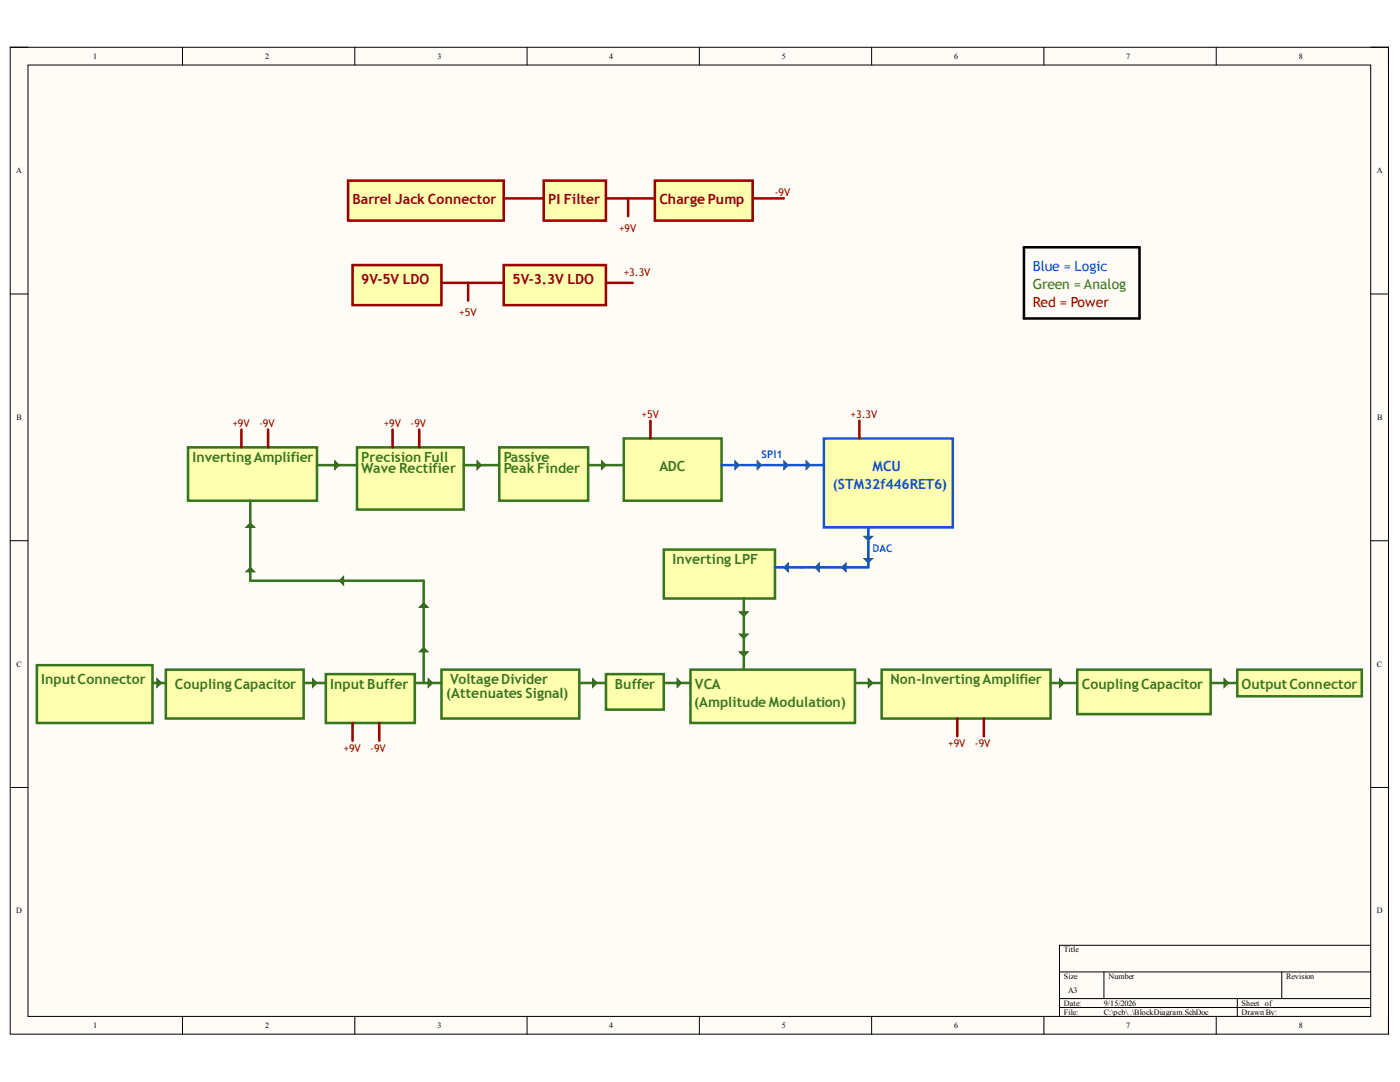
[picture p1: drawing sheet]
<svg xmlns="http://www.w3.org/2000/svg" width="279mm" height="216mm" viewBox="0 0 279 216" stroke-linecap="round" stroke-linejoin="round" font-family="sans-serif">
<path d="M2 9.4h275.1v197h-275.1z" fill-rule="evenodd" fill="#fffcf8"/>
<path d="M2 9.4h275.1v197h-275.1z" fill="none" stroke="#000" stroke-width=".2"/>
<path d="M5.6 13h268v189.8h-268z" fill-rule="evenodd" fill="#fffcf8"/>
<g fill="none" stroke="#000" stroke-width=".2">
<path d="M2 9.4h3.6M5.6 13h268v189.8h-268zM36.4 9.4v3.6M70.8 9.4v3.6M105.2 9.4v3.6M139.6 9.4v3.6M174 9.4v3.6M208.3 9.4v3.6M242.7 9.4v3.6M273.6 9.4h3.5v3.6M2 58.7h3.6M273.6 58.7h3.5"/>
<path d="M2 107.9h3.6M273.6 107.9h3.5M2 157.1h3.6M273.6 157.1h3.5M211.4 193.9h62.2M211.4 199.3h62.2M220.3 193.9v5.4M246.9 199.3v3.5M255.8 193.9v5.4M273.6 188.6h-62.2v14.2M36.4 202.8v3.6M70.8 202.8v3.6"/>
<path d="M105.2 202.8v3.6M139.6 202.8v3.6M174 202.8v3.6M208.3 202.8v3.6M211.4 201h62.2M242.7 202.8v3.6M277.1 202.8v3.6"/>
</g>
<path d="M115.6 136.3h5.3" fill="none" stroke="#38761d" stroke-width=".51"/>
<path d="M33.1 133.6h27.5v9.8h-27.5z" fill-rule="evenodd" fill="#ffffb0"/>
<path d="M33.1 133.6h27.5v9.8h-27.5z" fill="none" stroke="#38761d" stroke-width=".51"/>
<path d="M65 134.5h17.8v9.8h-17.8z" fill-rule="evenodd" fill="#ffffb0"/>
<path d="M65 134.5h17.8v9.8h-17.8z" fill="none" stroke="#38761d" stroke-width=".51"/>
<path d="M37.5 89.3h25.8v10.6h-25.8z" fill-rule="evenodd" fill="#ffffb0"/>
<path d="M37.5 89.3h25.8v10.6h-25.8z" fill="none" stroke="#38761d" stroke-width=".51"/>
<path d="M71.2 89.3h21.3v12.4h-21.3z" fill-rule="evenodd" fill="#ffffb0"/>
<path d="M71.2 89.3h21.3v12.4h-21.3z" fill="none" stroke="#38761d" stroke-width=".51"/>
<path d="M99.6 89.3h17.8v10.6h-17.8z" fill-rule="evenodd" fill="#ffffb0"/>
<path d="M99.6 89.3h17.8v10.6h-17.8z" fill="none" stroke="#38761d" stroke-width=".51"/>
<path d="M124.5 87.5h19.5v12.4h-19.5z" fill-rule="evenodd" fill="#ffffb0"/>
<path d="M124.5 87.5h19.5v12.4h-19.5z" fill="none" stroke="#38761d" stroke-width=".51"/>
<path d="M164.4 87.5h25.7v17.7h-25.7z" fill-rule="evenodd" fill="#ffffb0"/>
<path d="M164.4 87.5h25.7v17.7h-25.7z" fill="none" stroke="#15c" stroke-width=".51"/>
<path d="M176 133.6h33.7v9.8h-33.7z" fill-rule="evenodd" fill="#ffffb0"/>
<path d="M176 133.6h33.7v9.8h-33.7z" fill="none" stroke="#38761d" stroke-width=".51"/>
<path d="M215 133.6h26.6v8.9h-26.6z" fill-rule="evenodd" fill="#ffffb0"/>
<path d="M49.9 99.9v16h34.7v20.4M63.3 92.8h7.9M92.5 92.8h7.1M117.4 92.8h7.1M30.4 136.3h2.7M82.8 136.3h5.3M170.6 136.3h5.4M209.7 136.3h5.3M215 133.6h26.6v8.9h-26.6z" fill="none" stroke="#38761d" stroke-width=".51"/>
<path d="M144 92.8h20.4M173.3 105.2v8" fill="none" stroke="#15c" stroke-width=".51"/>
<path d="M147.6 122.1h1.7l-.9 .9z" fill="#38761d"/>
<path d="M147.6 122.1h1.7l-.9 .9z" fill="none" stroke="#274e13" stroke-width=".2"/>
<path d="M147.6 130.1h1.7l-.9 .9z" fill="#38761d"/>
<path d="M147.6 130.1h1.7l-.9 .9z" fill="none" stroke="#274e13" stroke-width=".2"/>
<path d="M83.7 121.2l.9-.9 .8 .9z" fill="#38761d"/>
<path d="M83.7 121.2l.9-.9 .8 .9z" fill="none" stroke="#274e13" stroke-width=".2"/>
<path d="M68.6 115v1.8l-.9-.9z" fill="#38761d"/>
<path d="M68.6 115v1.8l-.9-.9z" fill="none" stroke="#274e13" stroke-width=".2"/>
<path d="M49.9 113.2l.9 .9h-1.7z" fill="#38761d"/>
<path d="M49.9 113.2l.9 .9h-1.7z" fill="none" stroke="#274e13" stroke-width=".2"/>
<path d="M49.1 105.2l.8-.9 .9 .9z" fill="#38761d"/>
<path d="M49.1 105.2l.8-.9 .9 .9z" fill="none" stroke="#274e13" stroke-width=".2"/>
<path d="M66.8 91.9l.9 .9-.9 .9z" fill="#38761d"/>
<path d="M66.8 91.9l.9 .9-.9 .9z" fill="none" stroke="#274e13" stroke-width=".2"/>
<path d="M95.2 91.9l.9 .9-.9 .9z" fill="#38761d"/>
<path d="M95.2 91.9l.9 .9-.9 .9z" fill="none" stroke="#274e13" stroke-width=".2"/>
<path d="M120 91.9l.9 .9-.9 .9z" fill="#38761d"/>
<path d="M120 91.9l.9 .9-.9 .9z" fill="none" stroke="#274e13" stroke-width=".2"/>
<path d="M146.7 91.9l.9 .9-.9 .9z" fill="#15c"/>
<path d="M146.7 91.9l.9 .9-.9 .9z" fill="none" stroke="#1c4587" stroke-width=".2"/>
<path d="M172.4 107h1.8l-.9 .9z" fill="#15c"/>
<path d="M172.4 107h1.8l-.9 .9z" fill="none" stroke="#1c4587" stroke-width=".2"/>
<path d="M156.4 113.2l.9-.9v1.8z" fill="#15c"/>
<path d="M156.4 113.2l.9-.9v1.8z" fill="none" stroke="#1c4587" stroke-width=".2"/>
<path d="M173.3 135.4l.9 .9-.9 .9z" fill="#38761d"/>
<path d="M173.3 135.4l.9 .9-.9 .9z" fill="none" stroke="#274e13" stroke-width=".2"/>
<path d="M211.4 135.4l.9 .9-.9 .9z" fill="#38761d"/>
<path d="M211.4 135.4l.9 .9-.9 .9z" fill="none" stroke="#274e13" stroke-width=".2"/>
<path d="M48.2 85.7v3.6M53.5 85.7v3.6M78.3 85.7v3.6M83.7 85.7v3.6M129.8 83.9v3.6M171.5 83.9v3.6M70.4 144.3v3.5M75.7 144.3v3.5M191 143.4v3.5M196.4 143.4v3.5" fill="none" stroke="#900" stroke-width=".51"/>
<path d="M204.3 49.3h23.1v14.2h-23.1z" fill="none" stroke="#000" stroke-width=".51"/>
<path d="M60.6 136.3h4.4" fill="none" stroke="#38761d" stroke-width=".51"/>
<path d="M83.7 130.1l.9-.9 .8 .9z" fill="#38761d"/>
<path d="M83.7 130.1l.9-.9 .8 .9z" fill="none" stroke="#274e13" stroke-width=".2"/>
<path d="M147.6 126.5h1.7l-.9 .9z" fill="#38761d"/>
<path d="M147.6 126.5h1.7l-.9 .9z" fill="none" stroke="#274e13" stroke-width=".2"/>
<path d="M88.1 133.6h27.5v9.8h-27.5z" fill-rule="evenodd" fill="#ffffb0"/>
<path d="M88.1 133.6h27.5v9.8h-27.5z" fill="none" stroke="#38761d" stroke-width=".51"/>
<path d="M120.9 134.5h11.6v7.1h-11.6z" fill-rule="evenodd" fill="#ffffb0"/>
<path d="M120.9 134.5h11.6v7.1h-11.6z" fill="none" stroke="#38761d" stroke-width=".51"/>
<path d="M85.4 135.4l.9 .9-.9 .9z" fill="#38761d"/>
<path d="M85.4 135.4l.9 .9-.9 .9z" fill="none" stroke="#274e13" stroke-width=".2"/>
<path d="M31.3 135.4l.9 .9-.9 .9z" fill="#38761d"/>
<path d="M31.3 135.4l.9 .9-.9 .9z" fill="none" stroke="#274e13" stroke-width=".2"/>
<path d="M62.4 135.4l.9 .9-.9 .9z" fill="#38761d"/>
<path d="M62.4 135.4l.9 .9-.9 .9z" fill="none" stroke="#274e13" stroke-width=".2"/>
<path d="M137.8 133.6h32.8v10.7h-32.8z" fill-rule="evenodd" fill="#ffffb0"/>
<path d="M132.5 136.3h5.3M137.8 133.6h32.8v10.7h-32.8z" fill="none" stroke="#38761d" stroke-width=".51"/>
<path d="M118.3 135.4l.9 .9-.9 .9z" fill="#38761d"/>
<path d="M118.3 135.4l.9 .9-.9 .9z" fill="none" stroke="#274e13" stroke-width=".2"/>
<path d="M135.1 135.4l.9 .9-.9 .9z" fill="#38761d"/>
<path d="M135.1 135.4l.9 .9-.9 .9z" fill="none" stroke="#274e13" stroke-width=".2"/>
<path d="M241.6 136.3h5.3" fill="none" stroke="#38761d" stroke-width=".51"/>
<path d="M244.3 135.4l.9 .9-.9 .9z" fill="#38761d"/>
<path d="M244.3 135.4l.9 .9-.9 .9z" fill="none" stroke="#274e13" stroke-width=".2"/>
<path d="M246.9 133.6h24.9v5.3h-24.9z" fill-rule="evenodd" fill="#ffffb0"/>
<path d="M246.9 133.6h24.9v5.3h-24.9z" fill="none" stroke="#38761d" stroke-width=".51"/>
<path d="M7.4 132.7h23v11.6h-23z" fill-rule="evenodd" fill="#ffffb0"/>
<path d="M7.4 132.7h23v11.6h-23z" fill="none" stroke="#38761d" stroke-width=".51"/>
<path d="M132.5 109.7h22.2v9.7h-22.2z" fill-rule="evenodd" fill="#ffffb0"/>
<path d="M132.5 109.7h22.2v9.7h-22.2zM148.4 119.4v14.2" fill="none" stroke="#38761d" stroke-width=".51"/>
<path d="M154.7 113.2h5.3" fill="none" stroke="#15c" stroke-width=".51"/>
<path d="M151.1 91.9l.9 .9-.9 .9z" fill="#15c"/>
<path d="M151.1 91.9l.9 .9-.9 .9z" fill="none" stroke="#1c4587" stroke-width=".2"/>
<path d="M156.4 91.9l.9 .9-.9 .9z" fill="#15c"/>
<path d="M156.4 91.9l.9 .9-.9 .9z" fill="none" stroke="#1c4587" stroke-width=".2"/>
<path d="M160.9 91.9l.9 .9-.9 .9z" fill="#15c"/>
<path d="M160.9 91.9l.9 .9-.9 .9z" fill="none" stroke="#1c4587" stroke-width=".2"/>
<path d="M160 113.2h13.3" fill="none" stroke="#15c" stroke-width=".51"/>
<path d="M172.4 111.4h1.8l-.9 .9z" fill="#15c"/>
<path d="M172.4 111.4h1.8l-.9 .9z" fill="none" stroke="#1c4587" stroke-width=".2"/>
<path d="M168 113.2l.8-.9v1.8z" fill="#15c"/>
<path d="M168 113.2l.8-.9v1.8z" fill="none" stroke="#1c4587" stroke-width=".2"/>
<path d="M162.6 113.2l.9-.9v1.8z" fill="#15c"/>
<path d="M162.6 113.2l.9-.9v1.8z" fill="none" stroke="#1c4587" stroke-width=".2"/>
<path d="M69.5 36h31v8h-31z" fill-rule="evenodd" fill="#ffffb0"/>
<path d="M69.5 36h31v8h-31z" fill="none" stroke="#980000" stroke-width=".51"/>
<path d="M108.5 36h12.4v8h-12.4z" fill-rule="evenodd" fill="#ffffb0"/>
<path d="M108.5 36h12.4v8h-12.4z" fill="none" stroke="#980000" stroke-width=".51"/>
<path d="M130.7 36h19.5v8h-19.5z" fill-rule="evenodd" fill="#ffffb0"/>
<path d="M100.5 39.6h8M120.9 39.6h9.8M130.7 36h19.5v8h-19.5zM150.2 39.6h6.2" fill="none" stroke="#980000" stroke-width=".51"/>
<path d="M125.4 39.6v3.5" fill="none" stroke="#900" stroke-width=".51"/>
<path d="M70.4 52.9h17.7v8h-17.7z" fill-rule="evenodd" fill="#ffffb0"/>
<path d="M70.4 52.9h17.7v8h-17.7z" fill="none" stroke="#980000" stroke-width=".51"/>
<path d="M100.5 52.9h20.4v8h-20.4z" fill-rule="evenodd" fill="#ffffb0"/>
<path d="M88.1 56.4h12.4M100.5 52.9h20.4v8h-20.4zM120.9 56.4h5.4" fill="none" stroke="#980000" stroke-width=".51"/>
<path d="M93.4 56.4v3.6" fill="none" stroke="#900" stroke-width=".51"/>
<g font-size="2.8" fill="#980000">
<text x="70.3" y="40.8">Barrel Jack Connector</text>
<text x="109.4" y="40.8">PI Filter</text>
<text x="131.6" y="40.8">Charge Pump</text>
<text x="72.1" y="56.7">9V-5V LDO</text>
<text x="102.3" y="56.7">5V-3.3V LDO</text>
</g>
<g font-size="2.8" fill="#15c">
<text x="206.1" y="54.1">Blue = Logic</text>
<text x="174.2" y="94">MCU</text>
<text x="166.2" y="97.6">(STM32f446RET6)</text>
</g>
<g font-size="2.8" fill="#38761d">
<text x="206.1" y="57.6">Green = Analog</text>
<text x="38.4" y="92.2">InvertingAmplifier</text>
<text x="72.1" y="92.2">Precision Full</text>
<text x="72.1" y="94.3">Wave Rectifier</text>
<text x="100.5" y="92.2">Passive</text>
<text x="100.5" y="94.3">Peak Finder</text>
<text x="131.6" y="94">ADC</text>
<text x="134.2" y="112.6">Inverting LPF</text>
<text x="8.2" y="136.6">InputConnector</text>
<text x="34.9" y="137.4">CouplingCapacitor</text>
<text x="65.9" y="137.4">Input Buffer</text>
<text x="89.9" y="136.6">VoltageDivider</text>
<text x="122.7" y="137.4">Buffer</text>
<text x="138.7" y="137.4">VCA</text>
<text x="177.7" y="136.6">Non-InvertingAmplifier</text>
<text x="215.9" y="137.4">CouplingCapacitor</text>
<text x="247.8" y="137.4">OutputConnector</text>
<text x="89" y="139.2">(Attenuates Signal)</text>
<text x="138.5" y="141.1">(Amplitude Modulation)</text>
</g>
<text font-size="2.8" fill="#900" x="206.1" y="61.2">Red = Power</text>
<g font-size="2.1" fill="#900">
<text x="154.6" y="39.1">-9V</text>
<text x="123.5" y="46.2">+9V</text>
<text x="124.5" y="55.1">+3.3V</text>
<text x="91.6" y="63">+5V</text>
<text x="128" y="83.4">+5V</text>
<text x="169.8" y="83.4">+3.3V</text>
<text x="46.4" y="85.2">+9V</text>
<text x="51.7" y="85.2">-9V</text>
<text x="76.6" y="85.2">+9V</text>
<text x="81.9" y="85.2">-9V</text>
<text x="189.2" y="149.1">+9V</text>
<text x="194.5" y="149.1">-9V</text>
<text x="68.5" y="150">+9V</text>
<text x="73.9" y="150">-9V</text>
</g>
<g font-size="2.1" fill="#15c">
<text x="152" y="91.5">SPI1</text>
<text x="174.2" y="110.1">DAC</text>
</g>
<g font-size="1.6">
<text x="18.6" y="11.8">1</text>
<text x="52.9" y="11.8">2</text>
<text x="87.3" y="11.8">3</text>
<text x="121.6" y="11.8">4</text>
<text x="156" y="11.8">5</text>
<text x="190.4" y="11.8">6</text>
<text x="224.8" y="11.8">7</text>
<text x="259.2" y="11.8">8</text>
<text x="3.2" y="34.6">A</text>
<text x="274.8" y="34.6">A</text>
<text x="3.3" y="83.9">B</text>
<text x="274.9" y="83.9">B</text>
<text x="3.3" y="133.1">C</text>
<text x="274.8" y="133.1">C</text>
<text x="3.2" y="182.2">D</text>
<text x="274.8" y="182.2">D</text>
<text x="212.3" y="190">Title</text>
<text x="212.3" y="195.4">Size</text>
<text x="221.2" y="195.4">Number</text>
<text x="256.7" y="195.4">Revision</text>
<text x="212.3" y="200.7">Date:</text>
<text x="212.3" y="202.5">File:</text>
<text x="213.2" y="198.1">A3</text>
<text x="220.3" y="200.7">9/15/2026</text>
<text x="220.3" y="202.5">C:\pcb\..\BlockDiagram.SchDoc</text>
<text x="247.8" y="200.7">Sheet of</text>
<text x="247.8" y="202.5">Drawn By:</text>
<text x="18.6" y="205.1">1</text>
<text x="52.9" y="205.1">2</text>
<text x="87.3" y="205.1">3</text>
<text x="121.6" y="205.1">4</text>
<text x="156" y="205.1">5</text>
<text x="190.4" y="205.1">6</text>
<text x="224.8" y="205.1">7</text>
<text x="259.2" y="205.1">8</text>
</g>
</svg>
